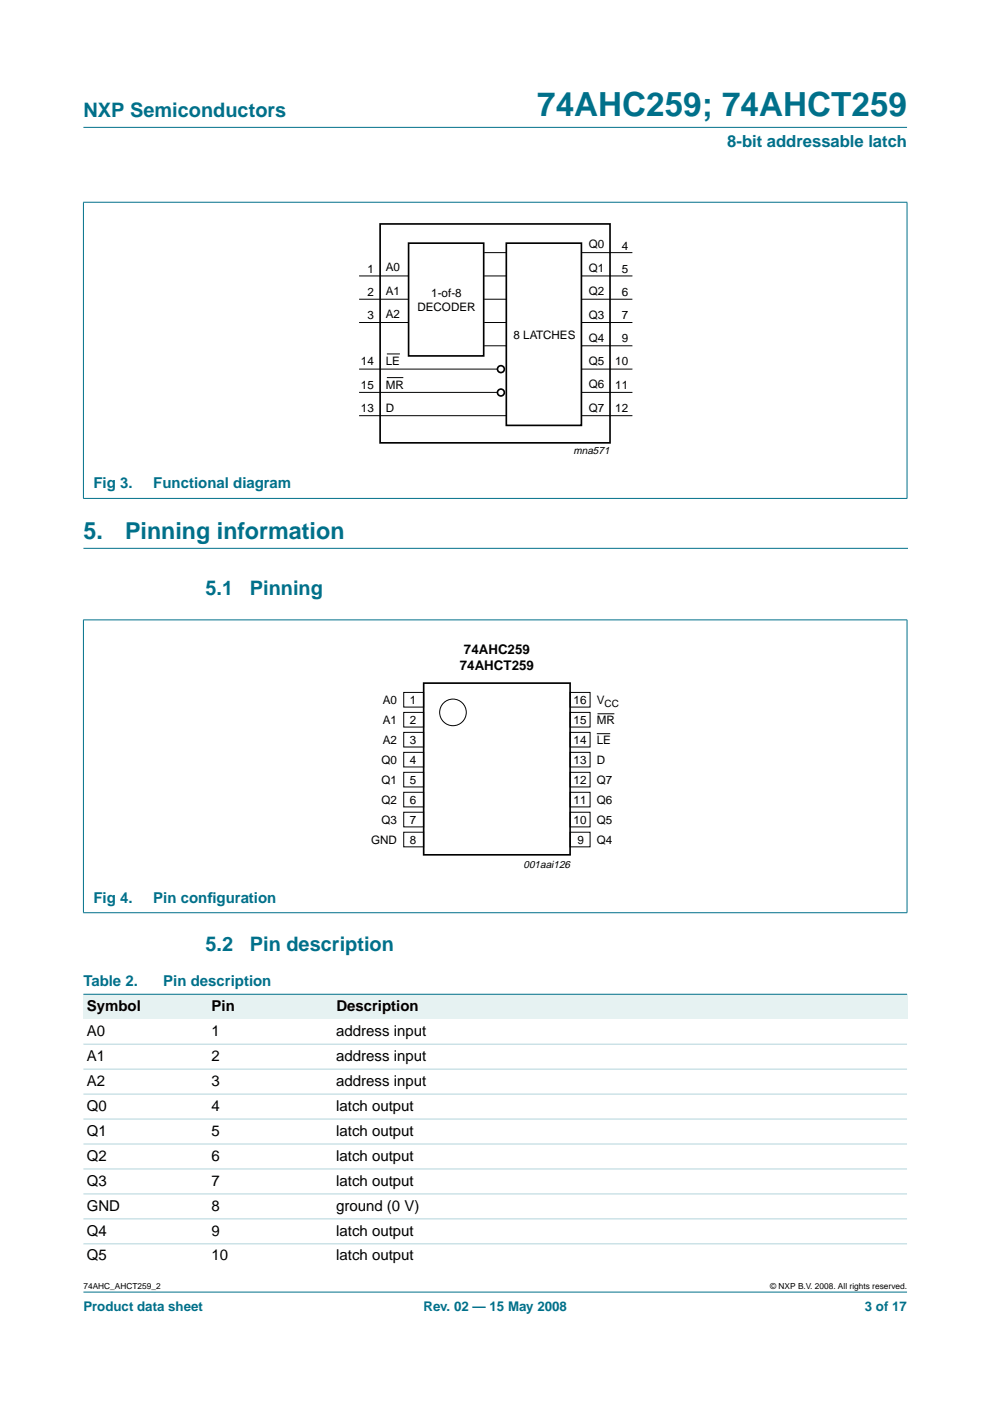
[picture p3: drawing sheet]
<svg xmlns="http://www.w3.org/2000/svg" width="210mm" height="297mm" viewBox="0 0 210 297" stroke-linecap="round" stroke-linejoin="round" font-family="sans-serif">
<g fill="#00708a" stroke="#00708a" stroke-width=".21">
<path d="M17.7 273.9h174.6z"/>
<path d="M17.7 27h174.6z"/>
<path d="M17.7 42.9v62.7z"/>
<path d="M192.3 42.9v62.7z"/>
<path d="M17.6 42.9h174.8z"/>
<path d="M17.6 105.7h174.8z"/>
<path d="M17.7 131.5v62z"/>
<path d="M192.3 131.5v62z"/>
<path d="M17.6 131.4h174.8z"/>
<path d="M17.6 193.5h174.8z"/>
</g>
<path d="M17.7 116.3h174.7" fill="none" stroke="#00708a" stroke-width=".21"/>
<g fill="none" stroke="#000" stroke-width=".35">
<path d="M80.6 47.5h48.7v46.4h-48.7zM86.6 51.6h16v23.9h-16zM107.4 51.6h15.9v38.6h-15.9zM89.8 144.8h31.1v36.4h-31.1z"/>
<circle cx="106.2" cy="78.3" r=".73"/>
<circle cx="106.2" cy="83.2" r=".73"/>
</g>
<g fill="none" stroke="#000" stroke-width=".21">
<path d="M76.1 58.5h10.4M102.7 53.6h4.7M102.7 58.5h4.7M123.3 53.6h10.8M123.3 58.5h10.8M76.1 63.4h10.4M76.1 68.4h10.4M76.1 78.3h29.4M82 75h2.8M102.7 63.4h4.7M102.7 68.4h4.7M102.7 73.3h4.7"/>
<path d="M123.3 63.4h10.8M123.3 68.4h10.8M123.3 73.3h10.8M123.3 78.3h10.8M76.1 83.2h29.4M76.1 88.1h31.2M82 80.1h3.5M123.3 83.2h10.8M123.3 88.1h10.8M85.6 146.8h4.2v3.1h-4.2zM85.6 151h4.2v3.1h-4.2zM85.6 155.3h4.2v3.1h-4.2z"/>
<path d="M85.6 159.5h4.2v3.1h-4.2zM120.9 155.3h4.2v3.1h-4.2zM120.9 159.5h4.2v3.1h-4.2zM120.9 146.8h4.2v3.1h-4.2zM120.9 151h4.2v3.1h-4.2zM126.5 155.6h2.9M126.7 151.3h3.6M85.6 163.7h4.2v3.1h-4.2zM85.6 168h4.2v3.1h-4.2zM85.6 172.2h4.2v3.1h-4.2zM85.6 176.4h4.2v3.1h-4.2zM120.9 172.2h4.2v3.1h-4.2z"/>
<path d="M120.9 176.4h4.2v3.1h-4.2zM120.9 163.7h4.2v3.1h-4.2zM120.9 168h4.2v3.1h-4.2z"/>
<circle cx="96" cy="151" r="2.82"/>
</g>
<g fill="#e6f2f2">
<path d="M17.7 210.8h26.4v5.3h-26.4z" fill-rule="evenodd"/>
<path d="M44.1 210.8h26.5v5.3h-26.5z" fill-rule="evenodd"/>
<path d="M70.6 210.8h121.7v5.3h-121.7z" fill-rule="evenodd"/>
</g>
<path d="M17.7 210.8h174.6z" fill="#00708a" stroke="#00708a" stroke-width=".21"/>
<g fill="#b3d4db" stroke="#b3d4db" stroke-width=".21">
<path d="M17.7 221.4h174.6z"/>
<path d="M17.7 226.7h174.6z"/>
<path d="M17.7 232h174.6z"/>
<path d="M17.7 237.3h174.6z"/>
<path d="M17.7 242.6h174.6z"/>
<path d="M17.7 247.8h174.6z"/>
<path d="M17.7 253.1h174.6z"/>
<path d="M17.7 258.4h174.6z"/>
<path d="M17.7 263.7h174.6z"/>
</g>
<text font-size="7.1" fill="#00708a" x="113.9" y="24.7">74AHC259; 74AHCT259</text>
<g font-size="4.9" fill="#00708a">
<text x="17.7" y="114.3">5.</text>
<text x="26.5" y="114.3">Pinning information</text>
</g>
<g font-size="4.2" fill="#00708a">
<text x="17.7" y="24.9">NXP Semiconductors</text>
<text x="43.6" y="126.1">5.1</text>
<text x="53" y="126.1">Pinning</text>
<text x="43.6" y="201.6">5.2</text>
<text x="53" y="201.6">Pin description</text>
</g>
<text font-size="3.5" fill="#00708a" x="154.2" y="31.1">8-bit addressable latch</text>
<g font-size="3.2" fill="#00708a">
<text x="19.8" y="103.6">Fig 3.</text>
<text x="32.5" y="103.6">Functional diagram</text>
<text x="19.8" y="191.4">Fig 4.</text>
<text x="32.5" y="191.4">Pin conf</text>
<text x="44" y="191.4">iguration</text>
<text x="17.7" y="209">Table 2.</text>
<text x="34.6" y="209">Pin description</text>
</g>
<g font-size="3.2">
<text x="18.4" y="214.3">Symbol</text>
<text x="44.9" y="214.3">Pin</text>
<text x="71.3" y="214.3">Description</text>
<text x="18.4" y="219.6">A0</text>
<text x="44.9" y="219.6">1</text>
<text x="71.3" y="219.6">address input</text>
<text x="18.4" y="224.9">A1</text>
<text x="44.9" y="224.9">2</text>
<text x="71.3" y="224.9">address input</text>
<text x="18.4" y="230.2">A2</text>
<text x="44.9" y="230.2">3</text>
<text x="71.3" y="230.2">address input</text>
<text x="18.4" y="235.5">Q0</text>
<text x="44.9" y="235.5">4</text>
<text x="71.3" y="235.5">latch output</text>
<text x="18.4" y="240.8">Q1</text>
<text x="44.9" y="240.8">5</text>
<text x="71.3" y="240.8">latch output</text>
<text x="18.4" y="246.1">Q2</text>
<text x="18.4" y="251.4">Q3</text>
<text x="44.9" y="246.1">6</text>
<text x="44.9" y="251.4">7</text>
<text x="71.3" y="246.1">latch output</text>
<text x="71.3" y="251.4">latch output</text>
<text x="18.4" y="256.7">GND</text>
<text x="44.9" y="256.7">8</text>
<text x="71.3" y="256.7">ground (0 V)</text>
<text x="18.4" y="262">Q4</text>
<text x="44.9" y="262">9</text>
<text x="71.3" y="262">latch output</text>
<text x="18.4" y="267.2">Q5</text>
<text x="44.9" y="267.2">10</text>
<text x="71.3" y="267.2">latch output</text>
</g>
<g font-size="2.8">
<text x="97.5" y="142">74AHCT259</text>
<text x="98.4" y="138.6">74AHC259</text>
</g>
<g font-size="2.8" fill="#00708a">
<text x="17.7" y="278">Product data sheet</text>
<text x="89.8" y="278">Rev. 02 — 15 May 2008</text>
<text x="183.4" y="278">3 of 17</text>
</g>
<g font-size="2.5">
<text x="124.8" y="52.7">Q0</text>
<text x="131.8" y="52.9">4</text>
<text x="77.9" y="57.8">1</text>
<text x="81.8" y="57.6">A0</text>
<text x="124.8" y="57.6">Q1</text>
<text x="131.8" y="57.8">5</text>
<text x="77.9" y="62.7">2</text>
<text x="81.8" y="62.5">A1</text>
<text x="88.5" y="65.9">DECODER</text>
<text x="91.4" y="62.9">1-of-8</text>
<text x="124.8" y="62.6">Q2</text>
<text x="131.8" y="62.7">6</text>
<text x="77.9" y="67.6">3</text>
<text x="81.8" y="67.5">A2</text>
<text x="108.9" y="71.8">8 LATCHES</text>
<text x="124.8" y="67.6">Q3</text>
<text x="131.8" y="67.6">7</text>
<text x="76.5" y="77.5">14</text>
<text x="81.8" y="77.5">LE</text>
<text x="124.8" y="72.6">Q4</text>
<text x="124.8" y="77.4">Q5</text>
<text x="130.5" y="77.5">10</text>
<text x="131.8" y="72.6">9</text>
<text x="76.5" y="82.4">15</text>
<text x="81.8" y="82.4">MR</text>
<text x="124.8" y="82.4">Q6</text>
<text x="130.5" y="82.4">11</text>
<text x="76.5" y="87.3">13</text>
<text x="81.8" y="87.3">D</text>
<text x="124.8" y="87.3">Q7</text>
<text x="130.5" y="87.3">12</text>
<text x="81.2" y="149.3">A0</text>
<text x="86.9" y="149.3">1</text>
<text x="121.6" y="149.3">16</text>
<text x="126.5" y="149.3">V</text>
<text x="81.2" y="153.6">A1</text>
<text x="86.9" y="153.5">2</text>
<text x="121.6" y="153.5">15</text>
<text x="126.5" y="153.6">MR</text>
<text x="81.2" y="157.8">A2</text>
<text x="86.9" y="157.7">3</text>
<text x="86.9" y="162">4</text>
<text x="121.6" y="157.7">14</text>
<text x="121.6" y="162">13</text>
<text x="126.5" y="157.8">LE</text>
<text x="80.9" y="162">Q0</text>
<text x="80.9" y="166.3">Q1</text>
<text x="86.9" y="166.2">5</text>
<text x="121.6" y="166.2">12</text>
<text x="126.5" y="162">D</text>
<text x="126.5" y="166.3">Q7</text>
<text x="80.9" y="170.5">Q2</text>
<text x="86.9" y="170.4">6</text>
<text x="121.6" y="170.4">11</text>
<text x="126.5" y="170.5">Q6</text>
<text x="78.7" y="179">GND</text>
<text x="80.9" y="174.7">Q3</text>
<text x="86.9" y="174.7">7</text>
<text x="86.9" y="178.9">8</text>
<text x="121.6" y="174.7">10</text>
<text x="122.4" y="178.9">9</text>
<text x="126.5" y="174.7">Q5</text>
<text x="126.5" y="179">Q4</text>
</g>
<g font-size="2.2">
<text x="121.6" y="96.3">mna571</text>
<text x="111" y="184.1">001aai126</text>
</g>
<text font-size="2.1" x="128.2" y="149.8">CC</text>
<g font-size="1.8">
<text x="17.7" y="273.4">74AHC_AHCT259_2</text>
<text x="163.3" y="273.4">© NXP B.V. 2008. All rights reserved.</text>
</g>
</svg>
